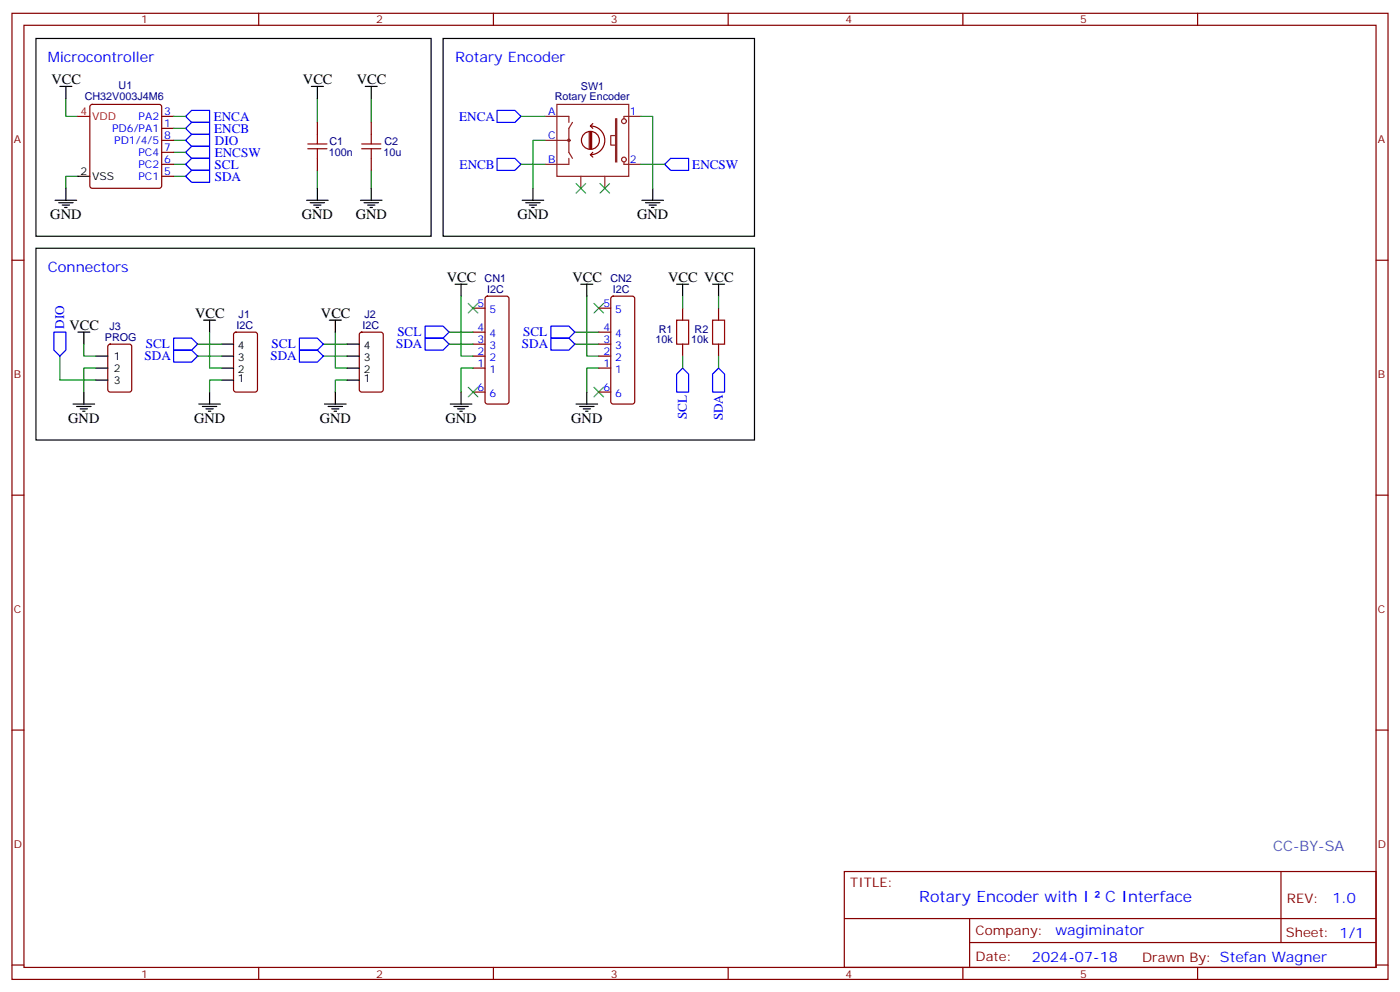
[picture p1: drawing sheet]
<svg xmlns="http://www.w3.org/2000/svg" width="412mm" height="292mm" viewBox="0 0 412 292" stroke-linecap="round" stroke-linejoin="round" font-family="sans-serif">
<g fill="none" stroke="#870000" stroke-width=".35">
<path d="M3.5 3.9h405.4v284.4h-405.4zM7.1 7.4h398.2v277.3h-398.2zM76.2 3.9v3.5M145.3 3.9v3.5M214.5 3.9v3.5M283.6 3.9v3.5M352.8 3.9v3.5M26.7 30.9l.5-.2h19.7l.5 .2 .2 .5v23.3l-.2 .5-.5 .2h-19.7l-.5-.2-.2-.5v-23.3zM47.6 37.8h3.6M47.6 34.3h3.6M93.5 36v3.5M109.4 36v3.5"/>
<path d="M47.6 51.9h3.6M47.6 48.4h3.6M47.6 44.8h3.6M47.6 41.3h3.6M93.5 46.6v3.5M109.4 46.6v3.5M3.5 76.6h3.6M405.3 76.6h3.6M69 98l.5-.2h5.6l.7 .4v16.5l-.4 .6-5.9 .1-.7-.5v-16.4zM106.1 98l.4-.2h5.7l.6 .4 .1 16.5-.5 .6-5.9 .1-.6-.5-.1-16.4zM139.3 97.8h3.6M139.3 90.7h3.6"/>
<path d="M143.1 87.4l.5-.2h5.6l.5 .2 .2 .5v30.3l-.2 .5-.5 .2h-5.6l-.5-.2-.2-.5v-30.3zM176.4 97.8h3.5M176.4 90.7h3.5M180.2 87.4l.4-.2h5.7l.5 .2 .2 .5v30.3l-.3 .5-.4 .2h-5.7l-.5-.2-.2-.5v-30.3zM201.1 90.7v3.5M211.7 90.7v3.5M32 101.5l.5-.2h5.6l.7 .4v13l-.5 .6-5.8 .1-.7-.5-.1-12.9zM139.3 108.3h3.6M139.3 104.8h3.6M139.3 101.3h3.6M139.3 115.4h3.6M176.4 108.3h3.5"/>
<path d="M176.4 104.8h3.5M176.4 101.3h3.5M176.4 115.4h3.5M201.1 101.3v3.5M211.7 101.3v3.5M3.5 145.7h3.6M405.3 145.7h3.6M3.5 214.9h3.6M405.3 214.9h3.6M248.7 256.5h156.6v28.2h-156.6zM377.3 256.5v20.9M248.7 270.4h156.5"/>
<path d="M285.6 277.4h119.6M285.6 270.4v14.1M3.5 284h3.6M76.2 284.7v3.6M145.3 284.7v3.6M214.5 284.7v3.6M283.6 284.7v3.6M352.8 284.7v3.6M405.3 284h3.6"/>
</g>
<g fill="none" stroke="#000" stroke-width=".35">
<path d="M10.6 11.3h116.4v58.2h-116.4zM130.5 11.3h91.7v58.2h-91.7zM17.6 25.4h3.6M19.4 25.4v3.6M91.7 25.4h3.5M93.5 25.4v3.6M107.6 25.4h3.5M109.4 25.4v3.6M16.2 58.9h6.4M17.3 59.7h4.2M19.4 55.4v3.5M22.9 51.9h3.6"/>
<path d="M90.3 58.9h6.4M91.4 59.7h4.2M93.5 55.4v3.5M106.2 58.9h6.3M107.2 59.7h4.3M109.4 55.4v3.5M153.8 58.9h6.4M154.9 59.7h4.2M157 55.4v3.5M189.1 58.9h6.3M190.1 59.7h4.3M192.3 55.4v3.5"/>
<path d="M10.6 73.1h211.6v56.4h-211.6zM18.3 60.4h2.2M19 61.1h.8M92.4 60.4h2.1M93.1 61.1h.7M108.3 60.4h2.1M109 61.1h.7M155.9 60.4h2.1M156.6 61.1h.7M191.2 60.4h2.1M191.9 61.1h.7M22.9 97.8h3.6"/>
<path d="M24.7 97.8v3.5M60 94.2h3.5M61.7 94.2v3.6M97 94.2h3.5M98.8 94.2v3.6M134.1 83.6h3.5M135.8 83.6v3.6M171.1 83.6h3.5M172.9 83.6v3.6M199.3 83.6h3.5M201.1 83.6v3.6M209.9 83.6h3.5"/>
<path d="M211.7 83.6v3.6M21.5 118.9h6.4M22.6 119.6h4.2M24.7 115.4v3.5M28.2 111.9h3.5M28.2 108.3h3.5M28.2 104.8h3.5M58.6 118.9h6.3M59.6 119.6h4.3M61.7 115.4v3.5M65.3 111.9h3.5M65.3 108.3h3.5"/>
<path d="M65.3 104.8h3.5M65.3 101.3h3.5M95.6 118.9h6.4M96.7 119.6h4.2M98.8 115.4v3.5M102.3 111.9h3.5M102.3 108.3h3.5M102.3 104.8h3.5M102.3 101.3h3.5M132.6 118.9h6.4M133.7 119.6h4.2M135.8 115.4v3.5"/>
<path d="M169.7 118.9h6.3M170.7 119.6h4.3M172.9 115.4v3.5M23.6 120.3h2.2M24.3 121h.7M60.7 120.3h2.1M61.4 121h.7M97.7 120.3h2.1M98.4 121h.7M134.8 120.3h2.1M135.5 121h.7M171.8 120.3h2.1"/>
<path d="M172.5 121h.7"/>
</g>
<g fill="none" stroke="#008700" stroke-width=".35">
<path d="M19.4 29v5.3h3.5M51.2 34.3h3.5M51.2 37.8h3.5M93.5 29v7M109.4 29v7M153.5 34.3h7M188.7 34.3h3.6v21.1M22.9 51.9h-3.5v3.5M51.2 48.4h3.5M51.2 51.9h3.5M51.2 44.8h3.5M51.2 41.3h3.5"/>
<path d="M93.5 50.1v5.3M109.4 50.1v5.3M153.5 48.4h7M160.5 41.3h-3.5v14.1M188.7 48.4h7.1M61.7 97.8v10.5h3.6M98.8 97.8v10.5h3.5M132.3 97.8h7M135.8 87.2v17.6h3.5M169.3 97.8h7.1M172.9 87.2v17.6h3.5M201.1 87.2v3.5"/>
<path d="M211.7 87.2v3.5M17.6 104.8v7.1h10.6M24.7 101.3v3.5h3.5M28.2 108.3h-3.5v7.1M58.2 101.3h7.1M58.2 104.8h7.1M65.3 111.9h-3.6v3.5M95.2 101.3h7.1M95.2 104.8h7.1M102.3 111.9h-3.5v3.5M132.3 101.3h7M139.3 108.3h-3.5v7.1"/>
<path d="M169.3 101.3h7.1M176.4 108.3h-3.5v7.1M201.1 104.8v3.5M211.7 104.8v3.5"/>
</g>
<g fill="none" stroke="#00f" stroke-width=".35">
<path d="M54.7 34.3l1.7-1.8h5.3v3.5h-5.3zM56.4 36h5.3v3.5h-5.3l-1.7-1.7zM146.4 32.5h5.3l1.8 1.8-1.8 1.7h-5.3zM54.7 44.8l1.7-1.7h5.3v3.5h-5.3zM54.7 48.4l1.7-1.8h5.3v3.5h-5.3zM54.7 41.3l1.7-1.8h5.3v3.6h-5.3zM54.7 51.9l1.7-1.8h5.3v3.6h-5.3zM146.4 46.6h5.3l1.8 1.8-1.8 1.7h-5.3zM195.8 48.4l1.8-1.8h5.2v3.5h-5.2zM15.9 97.8h3.5v5.2l-1.8 1.8-1.7-1.8zM51.2 99.5h5.2l1.8 1.8-1.8 1.7h-5.2zM88.2 99.5h5.3l1.7 1.8-1.7 1.7h-5.3z"/>
<path d="M125.2 99.5h5.3l1.8 1.8-1.8 1.7h-5.3zM125.2 96h5.3l1.8 1.8-1.8 1.7h-5.3zM162.3 96h5.3l1.7 1.8-1.7 1.7h-5.3zM162.3 99.5h5.3l1.7 1.8-1.7 1.7h-5.3zM51.2 103h5.2l1.8 1.8-1.8 1.8h-5.2zM88.2 103h5.3l1.7 1.8-1.7 1.8h-5.3zM201.1 108.3l1.7 1.8v5.3h-3.5v-5.3zM211.7 108.3l1.7 1.8v5.3h-3.5v-5.3z"/>
</g>
<path d="M169.7 54l2.8 2.8M172.5 54l-2.8 2.8M176.7 54l2.9 2.8M179.6 54l-2.9 2.8M137.9 89.3l2.9 2.8M140.8 89.3l-2.9 2.8M175 89.3l2.8 2.8M177.8 89.3l-2.8 2.8M137.9 114l2.9 2.8M140.8 114l-2.9 2.8M175 114l2.8 2.8M177.8 114l-2.8 2.8" fill="none" stroke="#3c3" stroke-width=".35"/>
<g fill="none" stroke="#8c2424" stroke-width=".35">
<path d="M160.5 34.3h7.1v1.7M164 30.7h21.2v21.2h-21.2zM168.6 36l-1 1.8v7l1 1.8M181.3 35h.4v12.7h-.4zM181.3 39.9h-1.4v2.8h1.4M188.7 34.3h-4.9v.7M160.5 41.3h7.1M167.6 46.6v1.8h-7.1M171.1 51.9v3.5M178.2 51.9v3.5M183.8 47.7v.7h4.9"/>
<circle cx="183.8" cy="35.7" r=".71"/>
<circle cx="167.6" cy="41.3" r=".35"/>
<circle cx="183.8" cy="47" r=".71"/>
</g>
<path d="M173.6 38.8v5M173.9 37.1a4.2 4.2 0 0 1 4.3 4.2 4.2 4.2 0 0 1-4.3 4.2M173.9 38.8v5M173.9 37.1l.7 .7M174.3 38.8v5M174.6 36.4l-.7 .7M173.9 45.5l.7 .7M174.6 44.8l-.7 .7M176.6 41.3a2.65 2.65 0 0 0-3.8-2.4 2.65 2.65 0 0 0-.6 4.4 2.65 2.65 0 0 0 4.3-1.3l.1-.6" fill="none" stroke="#850000" stroke-width=".35"/>
<path d="M93.5 39.5v2.9M109.4 39.5v2.9M90.7 42.4h5.6M90.7 43.8h5.6M93.5 43.8v2.8M106.5 42.4h5.7M106.5 43.8h5.7M109.4 43.8v2.8M199.3 94.2h3.5v7.1h-3.5zM209.9 94.2h3.5v7.1h-3.5z" fill="none" stroke="#a10000" stroke-width=".35"/>
<path d="M22.9 34.3h3.6" fill="none" stroke="#f00" stroke-width=".35"/>
<g font-size="4.6" fill="#00f">
<text x="270.8" y="265.5">Rotary Encoder with I</text>
<text x="325.5" y="265.5">C Interface</text>
</g>
<g font-size="4.2" fill="#00f">
<text x="14.1" y="18.4">Microcontroller</text>
<text x="134.1" y="18.4">Rotary Encoder</text>
<text x="14.1" y="80.1">Connectors</text>
<text x="392.5" y="265.8">1.0</text>
<text x="310.9" y="275.3">wagiminator</text>
<text x="304" y="283.1">2024-07-18</text>
</g>
<g font-size="4.2">
<text x="15.2" y="24.7">VCC</text>
<text x="89.3" y="24.7">VCC</text>
<text x="105.1" y="24.7">VCC</text>
<text x="14.8" y="64.6">GND</text>
<text x="88.9" y="64.6">GND</text>
<text x="104.8" y="64.6">GND</text>
<text x="152.4" y="64.6">GND</text>
<text x="187.7" y="64.6">GND</text>
<text x="131.6" y="82.9">VCC</text>
<text x="168.6" y="82.9">VCC</text>
<text x="196.8" y="82.9">VCC VCC</text>
<text x="57.5" y="93.5">VCC</text>
<text x="94.5" y="93.5">VCC</text>
<text x="20.5" y="97">VCC</text>
<text x="20.1" y="124.6">GND</text>
<text x="57.1" y="124.6">GND</text>
<text x="94.2" y="124.6">GND</text>
<text x="131.2" y="124.6">GND</text>
<text x="168.3" y="124.6">GND</text>
</g>
<text font-size="4.2" fill="#0099b0" x="375" y="250.5">CC-BY-SA</text>
<g font-size="3.9" fill="#00f">
<text x="63" y="35.5">ENCA</text>
<text x="135.3" y="35.5">ENCA</text>
<text x="63.1" y="39">ENCB</text>
<text x="63.3" y="46.1">ENCSW</text>
<text x="63.3" y="42.6">DIO</text>
<text x="63.2" y="49.7">SCL</text>
<text x="63.2" y="53.2">SDA</text>
<text x="135.4" y="49.6">ENCB</text>
<text x="203.9" y="49.6">ENCSW</text>
<text x="18.9" y="96.7" transform="rotate(-90 18.9 96.7)">DIO</text>
<text x="117" y="99">SCL</text>
<text x="154.1" y="99">SCL</text>
<text x="42.6" y="106.1">SDA</text>
<text x="43" y="102.5">SCL</text>
<text x="79.7" y="106.1">SDA</text>
<text x="80" y="102.5">SCL</text>
<text x="116.7" y="102.6">SDA</text>
<text x="153.7" y="102.6">SDA</text>
<text x="202.4" y="123.4" transform="rotate(-90 202.4 123.4)">SCL</text>
<text x="212.9" y="123.7" transform="rotate(-90 212.9 123.7)">SDA</text>
</g>
<g font-size="3.9" fill="#800">
<text x="250.5" y="261.1">TITLE:</text>
<text x="379.1" y="265.8">REV:</text>
<text x="287.4" y="275.3">Company:</text>
<text x="378.7" y="275.9">Sheet: 1/1</text>
<text x="287.4" y="283">Date:</text>
<text x="336.4" y="283.1">Drawn By: Stefan Wagner</text>
</g>
<g font-size="3.2" fill="#800">
<text x="41.6" y="6.9">1</text>
<text x="110.8" y="6.9">2</text>
<text x="179.9" y="6.9">3</text>
<text x="249.1" y="6.9">4</text>
<text x="318.2" y="6.9">5</text>
<text x="4.1" y="42">A</text>
<text x="405.9" y="42">A</text>
<text x="4.1" y="111.2">B</text>
<text x="405.9" y="111.2">B</text>
<text x="4.1" y="180.3">C</text>
<text x="405.9" y="180.3">C</text>
<text x="4.1" y="249.4">D</text>
<text x="405.9" y="249.4">D</text>
<text x="41.6" y="287.7">1</text>
<text x="110.8" y="287.7">2</text>
<text x="179.9" y="287.7">3</text>
<text x="249.1" y="287.7">4</text>
<text x="318.2" y="287.7">5</text>
</g>
<g font-size="3.2" fill="#000080">
<text x="25" y="29.4">CH32V003J4M6</text>
<text x="34.9" y="26.3">U1</text>
<text x="163.4" y="29.4">Rotary Encoder</text>
<text x="171.1" y="26.3">SW1</text>
<text x="96.9" y="45.9">100n</text>
<text x="97" y="42.8">C1</text>
<text x="113" y="46">10u</text>
<text x="113.3" y="42.8">C2</text>
<text x="142.8" y="83">CN1</text>
<text x="179.8" y="83">CN2</text>
<text x="143.5" y="86.2">I2C</text>
<text x="180.5" y="86.2">I2C</text>
<text x="70.3" y="93.6">J1</text>
<text x="107.3" y="93.6">J2</text>
<text x="30.9" y="100.2">PROG</text>
<text x="32.2" y="97.1">J3</text>
<text x="69.7" y="96.8">I2C</text>
<text x="106.7" y="96.8">I2C</text>
<text x="193" y="101">10k</text>
<text x="194" y="97.9">R1</text>
<text x="203.6" y="101">10k</text>
<text x="204.6" y="97.9">R2</text>
</g>
<g font-size="3.2" fill="#f00">
<text x="23.7" y="33.9">4</text>
<text x="27.2" y="35.3">VDD</text>
</g>
<g font-size="3.2" fill="#00f">
<text x="40.8" y="35.3">PA2</text>
<text x="48.3" y="33.9">3</text>
<text x="161.5" y="33.9">A</text>
<text x="185.6" y="33.9">1</text>
<text x="33" y="38.8">PD6/PA1</text>
<text x="48.3" y="37.4">1</text>
<text x="48.3" y="41">8</text>
<text x="161.5" y="41">C</text>
<text x="33.6" y="42.4">PD1/4/5</text>
<text x="40.8" y="45.9">PC4</text>
<text x="48.3" y="44.5">7</text>
<text x="40.8" y="53">PC1</text>
<text x="40.8" y="49.4">PC2</text>
<text x="48.3" y="51.5">5</text>
<text x="48.3" y="48">6</text>
<text x="161.5" y="48">B</text>
<text x="185.6" y="48">2</text>
<text x="140.7" y="90.3">5</text>
<text x="144.2" y="92.1">5</text>
<text x="177.7" y="90.3">5</text>
<text x="181.2" y="92.1">5</text>
<text x="140.7" y="100.9">3</text>
<text x="140.7" y="97.4">4</text>
<text x="144.2" y="99.2">4</text>
<text x="177.7" y="100.9">3</text>
<text x="177.7" y="97.4">4</text>
<text x="181.2" y="99.2">4</text>
<text x="140.7" y="108">1</text>
<text x="140.7" y="104.5">2</text>
<text x="144.2" y="106.2">2</text>
<text x="144.2" y="102.7">3</text>
<text x="177.7" y="108">1</text>
<text x="177.7" y="104.5">2</text>
<text x="181.2" y="106.2">2</text>
<text x="181.2" y="102.7">3</text>
<text x="144.2" y="109.7">1</text>
<text x="181.2" y="109.7">1</text>
<text x="140.7" y="115">6</text>
<text x="144.2" y="116.8">6</text>
<text x="177.7" y="115">6</text>
<text x="181.2" y="116.8">6</text>
</g>
<g font-size="3.2">
<text x="23.7" y="51.5">2</text>
<text x="27.2" y="53">VSS</text>
<text x="33.5" y="105.9">1</text>
<text x="70.1" y="106.2">3</text>
<text x="70.1" y="102.7">4</text>
<text x="107.1" y="106.2">3</text>
<text x="107.1" y="102.7">4</text>
<text x="33.5" y="112.9">3</text>
<text x="33.5" y="109.4">2</text>
<text x="70.1" y="112.6">1</text>
<text x="70.1" y="109.7">2</text>
<text x="107.1" y="112.6">1</text>
<text x="107.1" y="109.7">2</text>
</g>
</svg>
